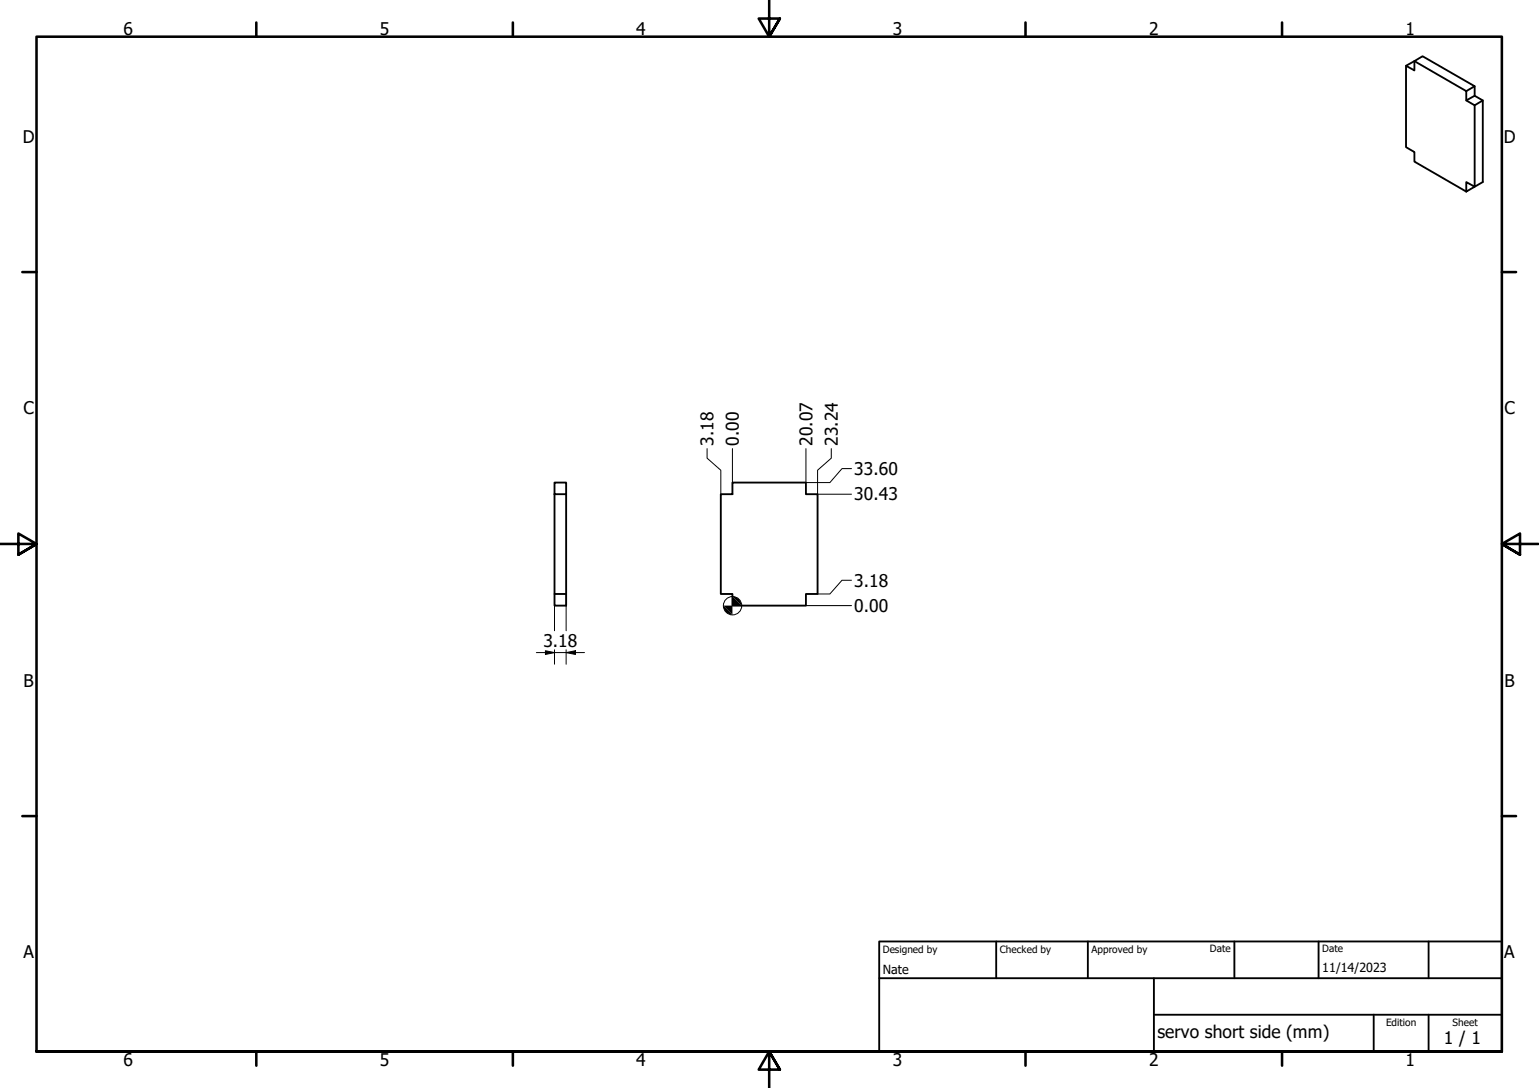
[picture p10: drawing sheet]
<svg xmlns="http://www.w3.org/2000/svg" width="420mm" height="297mm" viewBox="0 0 420 297" stroke-linecap="round" stroke-linejoin="round" font-family="sans-serif">
<!-- layer: Visible (ISO) -->
<path d="M383.9 18l2.2 1.2v-2.5l-2.2 1.3v22.2l2.2 1.3v2.6l14.2 8.2 2.3-1.3-2.3-1.3v2.6M386.1 16.7l2.3-1.3 14.2 8.1-2.3 1.4zM400.3 24.9v2.5l2.3-1.3 2.2 1.3M400.3 27.4l2.3 1.4 2.2-1.4v22.3l-2.2 1.3v-22.2M402.6 23.5v2.6M151.4 131.7h3.2v3.2h-3.2zM151.4 134.9v27.3h3.2v3.1h-3.2v-3.1M154.6 134.9v27.3M200 131.7h20v3.2h3.2v27.3h-3.2v3.1h-20v-3.1h-3.2v-27.3h3.2z" fill="none" stroke="#000" stroke-width=".51"/>
<!-- layer: Border (ISO) -->
<g fill="none" stroke="#000" stroke-width=".7">
<path d="M70 6.1v3.9M140 6.1v3.9M210 0v10l-2.9-4.9h5.8l-2.9 4.9 2.9-4.9M280 6.1v3.9M350 6.1v3.9M6.1 74.3h3.9M410 74.3h3.9M0 148.5h10l-5-2.8v5.7l5-2.9-5 2.9M420 148.5h-10l5-2.8v5.7l-5-2.9 5 2.9M6.1 222.8h3.9M410 222.8h3.9M10 287.1v-277.1h400v277.1h-400h400"/>
<path d="M70 287.1v3.8M140 287.1v3.8M212.9 292l-2.9-4.9 2.9 4.9h-5.8l2.9-4.9v9.9M280 287.1v3.8M350 287.1v3.8"/>
</g>
<!-- layer: Title (ISO) -->
<path d="M240 257h170v30.1h-170zM272 257v10.1M297 257v10.1M337 257v10.1M360 257v10.1M390 257v10.1M240 267.1h170M315 277h95M315 267.1v20M375 277v10.1M390 277v10.1" fill="none" stroke="#000" stroke-width=".51"/>
<!-- layer: Dimension (ISO) -->
<g fill="none" stroke="#000" stroke-width=".27">
<path d="M193 122.5v2.6l3.8 3.3v6.5M200 122.5v9.2M220 122.5v9.2h6.6l3.3-3.8h2.6M226.9 122.5v2.6l-3.7 3.3v6.5h9.3M232.5 158.4h-2.6l-3.3 3.8h-3.4M146.4 178.2h13.2M148.9 177.7l2.5 .5-2.5 .5zM151.4 162.2v10M151.4 177.4v3.9M154.6 178.2l2.5-.5v1zM154.6 162.2v10M154.6 177.4v3.9"/>
<path d="M220 165.3h12.5"/>
<circle cx="200" cy="165.4" r="2.51"/>
</g>
<g fill="#000">
<path d="M148.9 177.7l2.5 .5-2.5 .5z" fill-rule="evenodd"/>
<path d="M154.6 178.2l2.5-.5v1z" fill-rule="evenodd"/>
<path d="M197.5 165.3l2.5 2.5a2.39 2.39 0 0 1-2.5-2.5z" fill-rule="evenodd"/>
<path d="M197.5 165.3h4.9l-2.4-2.4v4.9z" fill-rule="evenodd"/>
<path d="M200 162.9a2.39 2.39 0 0 1 2.4 2.4z" fill-rule="evenodd"/>
</g>
<g font-size="4.8">
<text x="33.7" y="9.6">6</text>
<text x="103.7" y="9.6">5</text>
<text x="173.7" y="9.6">4</text>
<text x="243.7" y="9.6">3</text>
<text x="313.7" y="9.6">2</text>
<text x="383.7" y="9.6">1</text>
<text x="6.2" y="38.9">D</text>
<text x="410.5" y="38.9">D</text>
<text x="6.4" y="113.1">C</text>
<text x="410.7" y="113.1">C</text>
<text x="194.8" y="121.7" transform="rotate(-90 194.8 121.7)">3.18</text>
<text x="201.7" y="121.7" transform="rotate(-90 201.7 121.7)">0.00</text>
<text x="221.8" y="121.7" transform="rotate(-90 221.8 121.7)">20.07</text>
<text x="228.7" y="121.7" transform="rotate(-90 228.7 121.7)">23.24</text>
<text x="233.2" y="129.7">33.60</text>
<text x="233.2" y="136.6">30.43</text>
<text x="233.2" y="160.1">3.18</text>
<text x="233.2" y="167.1">0.00</text>
<text x="148.3" y="176.6">3.18</text>
<text x="6.4" y="187.4">B</text>
<text x="410.7" y="187.4">B</text>
<text x="6.4" y="261.7">A</text>
<text x="410.7" y="261.7">A</text>
<text x="316" y="283.4">servo short side (mm)</text>
<text x="394.2" y="285">1 / 1</text>
<text x="33.7" y="290.9">6</text>
<text x="103.7" y="290.9">5</text>
<text x="173.7" y="290.9">4</text>
<text x="243.7" y="290.9">3</text>
<text x="313.7" y="290.9">2</text>
<text x="383.7" y="290.9">1</text>
</g>
<g font-size="3.4">
<text x="241" y="266">Nate</text>
<text x="361" y="265.5">11/14/2023</text>
</g>
<g font-size="2.7">
<text x="241" y="260.1">Designed by</text>
<text x="273" y="260.1">Checked by</text>
<text x="298" y="260.1">Approved by</text>
<text x="330.3" y="260">Date</text>
<text x="361" y="260">Date</text>
<text x="378.4" y="280.1">Edition</text>
<text x="396.6" y="280.1">Sheet</text>
</g>
</svg>
